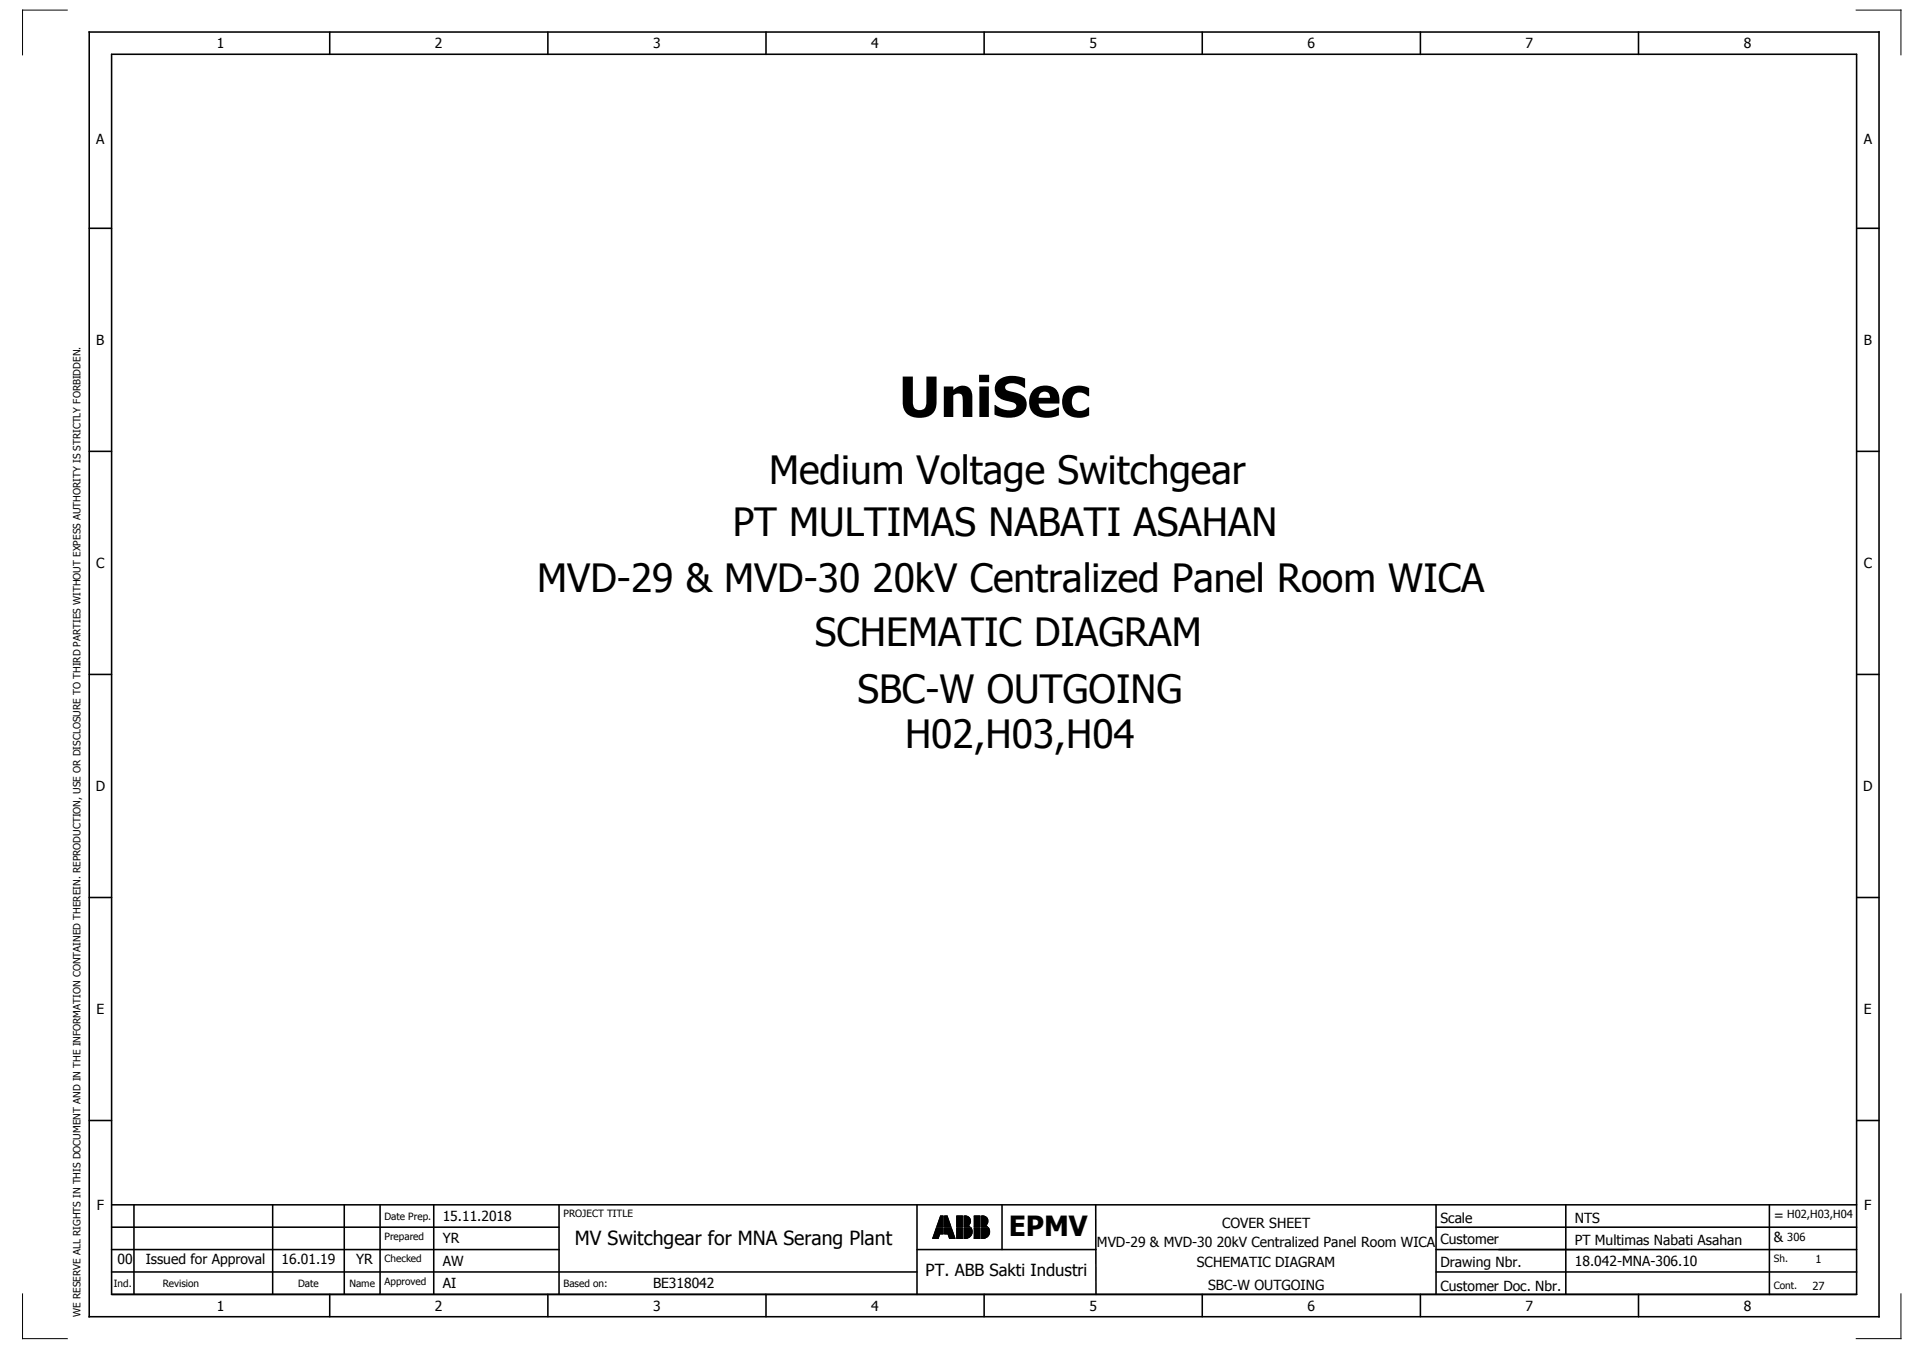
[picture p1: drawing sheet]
<svg xmlns="http://www.w3.org/2000/svg" width="427mm" height="301mm" viewBox="0 0 427 301" stroke-linecap="round" stroke-linejoin="round" font-family="sans-serif">
<g fill="none" stroke="#000" stroke-width=".35">
<path d="M19.9 7.2h400v287h-400zM24.9 12.1h390v277.1h-390zM73.7 7.2v5M122.4 7.2v5M171.2 7.2v5M219.9 7.2v5M268.7 7.2v5M317.4 7.2v5M366.2 7.2v5M19.9 51h5M414.9 51h5M19.9 100.8h5"/>
<path d="M414.9 100.8h5M19.9 150.7h5M414.9 150.7h5M19.9 200.5h5M414.9 200.5h5M19.9 250.3h5M414.9 250.3h5M24.9 279.2h100M24.9 269.2h390M24.9 274.2h100M29.9 269.2v20M60.9 269.2v20"/>
<path d="M76.9 269.2v20M84.9 269.2v20M96.9 269.2v20M124.9 269.2v20M204.9 279.2h40M204.9 269.2v20M223.9 269.2v10M244.9 269.2v20M320.9 279.2h94M320.9 269.2v20M320.9 274.2h94M349.9 269.2v20"/>
<path d="M395.4 269.2v20M24.9 289.2h390M24.9 284.2h180M73.7 289.2v5M122.4 289.2v5M171.2 289.2v5M219.9 289.2v5M268.7 289.2v5M317.4 289.2v5M320.9 284.2h94M366.2 289.2v5"/>
</g>
<g fill="none" stroke="#000" stroke-width=".22">
<path d="M15 2.3h-10v10M414.8 2.3h10v10M208.5 276.5v.2M208.6 276.3v.4M208.6 276.1v.6M208.7 275.9v.8M208.8 275.6v1.1M208.9 275.4v1.3M209 275.2v1.5M209 275v1.7M209.1 274.7v2M209.2 274.5v2.2"/>
<path d="M209.3 274.3l-.9 2.4h1.3l.3-1M209.3 274.3h1.5v1.4h-.8M209.3 274.3v2.4M209.4 273.8v.2M209.4 274.3v2.4M209.5 273.6v.4M209.5 274.3v2.4M209.6 273.4v.6M209.6 274.3v2.4M209.7 273.2v.8M209.7 274.3v2.4M209.7 273v1"/>
<path d="M209.7 274.3v2.2M209.8 272.7v1.3M209.8 274.3v2M209.9 272.5v1.5M209.9 274.3v1.8M210 272.3v1.7M210 274.3v1.6M210 272.1v1.9M210 274.3v1.4M210.1 271.8v2.2M210.1 274.3v1.4M210.2 271.7h.6v2.3h-1.4z"/>
<path d="M210.2 271.7v2.3M210.2 274.3v1.4M210.3 271.7v2.3M210.3 274.3v1.4M210.4 271.7v2.3M210.4 274.3v1.4M210.5 271.7v2.3M210.5 274.3v1.4M210.6 271.7v2.3M210.6 274.3v1.4M210.7 271.7v2.3M210.7 274.3v1.4"/>
<path d="M210.8 271.7v2.3M210.8 274.3v1.4M211.1 271.7h.6l.8 2.3h-1.4zM211.1 271.7v2.3M211.1 274.3v1.4M211.2 271.7v2.3M211.2 274.3v1.4M211.3 271.7v2.3M211.3 274.3v1.4M211.4 271.7v2.3M211.4 274.3v1.4M211.5 271.7v2.3"/>
<path d="M211.5 274.3v1.4M211.6 271.7v2.3M211.6 274.3v1.4M211.7 271.7v2.3M211.7 274.3v1.4M211.8 271.9v2.1M211.8 274.3v1.4M211.8 275.7h-.7v-1.4h1.5l.8 2.4M211.8 275.7l.4 1h1.2M211.8 272.1v1.9M211.9 272.3v1.7M211.9 274.3v1.6"/>
<path d="M212 272.5v1.5M212 274.3v1.8M212.1 272.8v1.2M212.1 274.3v2M212.2 273v1M212.2 274.3v2.3M212.2 273.2v.8M212.2 274.3v2.4M212.3 273.4v.6M212.3 274.3v2.4M212.4 273.7v.3M212.4 274.3v2.4"/>
<path d="M212.5 273.9v.1M212.5 274.3v2.4M212.6 274.3v2.4M212.7 274.6v2.1M212.8 274.8v1.9M212.9 275v1.7M212.9 275.2v1.5M213 275.5v1.2M213.1 275.7v1M213.2 275.9v.8M213.3 276.1v.6M213.3 276.3v.4"/>
<path d="M213.4 276.6v.1M213.8 271.7h1.3v2.3h-1.3zM213.8 274.3h1.3v2.4h-1.3zM213.9 271.7v2.3M213.9 274.3v2.4M214 271.7v2.3M214 274.3v2.4M214.1 271.7v2.3M214.1 274.3v2.4M214.2 271.7v2.3M214.2 274.3v2.4M214.3 271.7v2.3"/>
<path d="M214.3 274.3v2.4M214.4 271.7v2.3M214.4 274.3v2.4M214.5 271.7v2.3M214.5 274.3v2.4M214.6 271.7v2.3M214.6 274.3v2.4M214.7 271.7v2.3M214.7 274.3v2.4M214.8 271.7v2.3M214.8 274.3v2.4M214.9 271.7v2.3"/>
<path d="M214.9 274.3v2.4M215 271.7v2.3M215 274.3v2.4M215.4 271.7a1.16 1.16 0 0 1 1.4 .6 1.16 1.16 0 0 1-.5 1.5l.5 .2h-1.4zM215.5 271.7v2.3M215.5 274.3v2.4M215.6 271.7v2.3M215.6 274.3v2.4M215.7 271.7v2.3M215.7 274.3v2.4M215.8 271.7v2.3M215.8 274.3v2.4"/>
<path d="M215.9 271.7v2.3M215.9 274.3v2.4M216 271.7v2.3M216 274.3v2.3M216.1 271.7v2.3M216.1 274.3v2.3M216.2 271.7v2.3M216.2 274.3v2.3M216.3 271.8v2.2M216.3 274.3v2.3M216.4 271.8v2.2M216.4 274.3v2.2"/>
<path d="M216.5 271.9v1.8M216.5 273.8v.2M216.5 274.3v2.2M216.5 271.9v1.7M216.5 273.9v.1M216.6 272v1.5M216.6 273.9v.1M216.6 274.3v2.1M216.7 272.1v1.4M216.7 274h.1M216.7 274.3v2.1M216.8 272.2v1.1"/>
<path d="M216.8 274.3v2M216.8 272.4v.8M216.8 274.3v1.9M216.9 274.3v1.8M217 274.3v1.7M217 274.3a1.5 1.5 0 0 1-1.2 2.4M217 274.3h-1.6v2.4h.4M217.1 274.4v1.5M217.2 274.5v1.3M217.2 274.8v.8M217.7 271.7h1.3v2.3h-1.3zM217.7 274.3h1.3v2.4h-1.3z"/>
<path d="M217.8 271.7v2.3M217.8 274.3v2.4M217.9 271.7v2.3M217.9 274.3v2.4M218 271.7v2.3M218 274.3v2.4M218.1 271.7v2.3M218.1 274.3v2.4M218.2 271.7v2.3M218.2 274.3v2.4M218.3 271.7v2.3M218.3 274.3v2.4"/>
<path d="M218.4 271.7v2.3M218.4 274.3v2.4M218.5 271.7v2.3M218.5 274.3v2.4M218.6 271.7v2.3M218.6 274.3v2.4M218.7 271.7v2.3M218.7 274.3v2.4M218.8 271.7v2.3M218.8 274.3v2.4M218.9 271.7v2.3M218.9 274.3v2.4"/>
<path d="M219 271.7v2.3M219 274.3v2.4M219.3 274.3h1.6a1.53 1.53 0 0 1 0 1.7 1.53 1.53 0 0 1-1.6 .7zM219.3 271.7a1.16 1.16 0 0 1 1.4 .6 1.16 1.16 0 0 1-.5 1.5l.5 .2h-1.4zM219.4 271.7v2.3M219.4 274.3v2.4M219.5 271.7v2.3M219.5 274.3v2.4M219.6 271.7v2.3M219.6 274.3v2.4M219.7 271.7v2.3M219.7 274.3v2.4"/>
<path d="M219.8 271.7v2.3M219.8 274.3v2.4M219.9 271.7v2.3M219.9 274.3v2.3M220 271.7v2.3M220 274.3v2.3M220.1 271.7v2.3M220.1 274.3v2.3M220.2 271.8v2.2M220.2 274.3v2.3M220.3 271.8v2.2M220.3 274.3v2.2"/>
<path d="M220.4 271.9v1.8M220.4 273.8v.2M220.4 274.3v2.2M220.4 271.9v1.7M220.4 273.9v.1M220.5 272v1.5M220.5 273.9v.1M220.5 274.3v2.1M220.6 272.1v1.3M220.6 274h.1M220.6 274.3v2.1M220.7 272.2v1.1"/>
<path d="M220.7 274.3v2M220.8 272.4v.8M220.8 274.3v1.9M220.8 274.3v1.8M220.9 274.3v1.7M221 274.4v1.5M221.1 274.6v1.2M221.1 274.8v.7M5 289.1v10h10M424.8 289.1v10h-10"/>
</g>
<text font-size="12.4" x="200.9" y="93.2">UniSec</text>
<g font-size="8.7">
<text x="171.9" y="108.1">Medium Voltage Switchgear</text>
<text x="163.8" y="119.8">PT MULTIMAS NABATI ASAHAN</text>
<text x="120.1" y="132.2">MVD-29 &amp; MVD-30 20kV Centralized Panel Room WICA</text>
<text x="182.1" y="144.4">SCHEMATIC DIAGRAM</text>
<text x="191.6" y="157.2">SBC-W OUTGOING</text>
<text x="202.3" y="167.2">H02,H03,H04</text>
</g>
<text font-size="6.2" x="225.4" y="276.2">EPMV</text>
<text font-size="4.3" x="128.5" y="278.2">MV Switchgear for MNA Serang Plant</text>
<text font-size="3.7" x="206.9" y="285.1">PT. ABB Sakti Industri</text>
<g font-size="3.1">
<text x="48.5" y="10.8">1</text>
<text x="97.2" y="10.8">2</text>
<text x="146" y="10.8">3</text>
<text x="194.7" y="10.8">4</text>
<text x="243.5" y="10.8">5</text>
<text x="292.2" y="10.8">6</text>
<text x="341" y="10.8">7</text>
<text x="389.7" y="10.8">8</text>
<text x="21.5" y="32.2">A</text>
<text x="416.5" y="32.2">A</text>
<text x="21.5" y="77">B</text>
<text x="416.5" y="77">B</text>
<text x="21.5" y="126.9">C</text>
<text x="416.5" y="126.9">C</text>
<text x="21.4" y="176.7">D</text>
<text x="416.4" y="176.7">D</text>
<text x="21.6" y="226.5">E</text>
<text x="416.6" y="226.5">E</text>
<text x="21.6" y="270.4">F</text>
<text x="98.9" y="272.8">15.11.2018</text>
<text x="273.1" y="274.2">COVER SHEET</text>
<text x="321.9" y="273.2">Scale</text>
<text x="351.9" y="273.2">NTS</text>
<text x="396.4" y="272.5">=</text>
<text x="416.6" y="270.4">F</text>
<text x="98.9" y="277.8">YR</text>
<text x="245.2" y="278.6">MVD-29 &amp; MVD-30 20kV Centralized Panel Room WICA</text>
<text x="321.9" y="277.9">Customer</text>
<text x="351.9" y="278.1">PT Multimas Nabati Asahan</text>
<text x="396.4" y="277.5">&amp;</text>
<text x="26.2" y="282.3">00</text>
<text x="32.6" y="282.3">Issued for Approval</text>
<text x="62.9" y="282.3">16.01.19</text>
<text x="79.6" y="282.3">YR</text>
<text x="98.9" y="282.8">AW</text>
<text x="98.9" y="287.8">AI</text>
<text x="145.9" y="287.8">BE318042</text>
<text x="267.5" y="283.2">SCHEMATIC DIAGRAM</text>
<text x="321.9" y="283.2">Drawing Nbr.</text>
<text x="352" y="282.8">18.042-MNA-306.10</text>
<text x="48.5" y="292.8">1</text>
<text x="97.2" y="292.8">2</text>
<text x="146" y="292.8">3</text>
<text x="194.7" y="292.8">4</text>
<text x="243.5" y="292.8">5</text>
<text x="270" y="288.1">SBC-W OUTGOING</text>
<text x="292.2" y="292.8">6</text>
<text x="321.9" y="288.4">Customer Doc. Nbr.</text>
<text x="341" y="292.8">7</text>
<text x="389.7" y="292.8">8</text>
</g>
<g font-size="2.5">
<text x="399.4" y="272.2">H02,H03,H04</text>
<text x="399.4" y="277.2">306</text>
<text x="405.8" y="282.2">1</text>
<text x="405.1" y="288.1">27</text>
</g>
<g font-size="2.2">
<text x="85.9" y="272.5">Date Prep.</text>
<text x="125.9" y="271.9">PROJECT TITLE</text>
<text x="85.9" y="277">Prepared</text>
<text x="85.9" y="282">Checked</text>
<text x="396.4" y="281.9">Sh.</text>
<text x="25.4" y="287.5">Ind.</text>
<text x="36.4" y="287.5">Revision</text>
<text x="66.6" y="287.5">Date</text>
<text x="78.1" y="287.5">Name</text>
<text x="85.9" y="287">Approved</text>
<text x="125.9" y="287.5">Based on:</text>
<text x="396.4" y="287.9">Cont.</text>
<text x="18" y="294.2" transform="rotate(-90 18 294.2)">WE RESERVE ALL RIGHTS IN THIS DOCUMENT AND IN THE INFORMATION CONTAINED THEREIN. REPRODUCTION, USE OR DISCLOSURE TO THIRD PARTIES WITHOUT EXPESS AUTHORITY IS STRICTLY FORBIDDEN.</text>
</g>
</svg>
